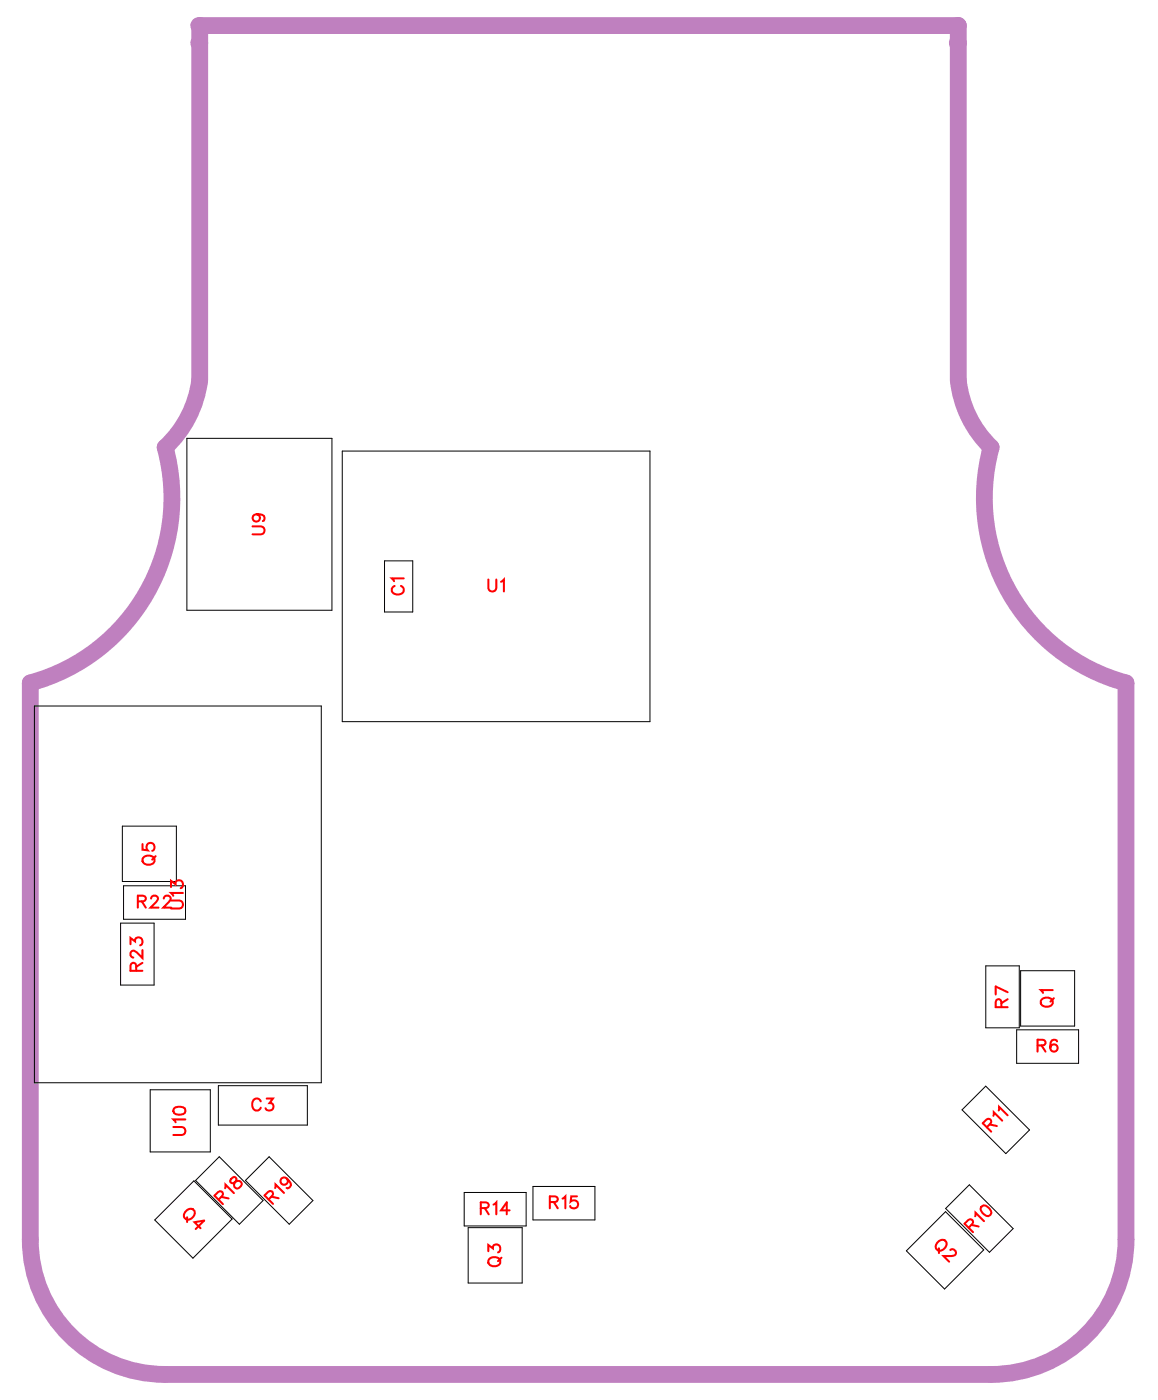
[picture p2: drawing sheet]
<svg xmlns="http://www.w3.org/2000/svg" width="69mm" height="83mm" viewBox="0 0 69 83" stroke-linecap="round" stroke-linejoin="round" font-family="sans-serif">
<path d="M56.8 2.5v20a6.5 6.5 0 0 0 2 4 11.4 11.4 0 0 0 8 14" fill="none" stroke="#bf80bf" stroke-width="1"/>
<circle cx="56.8" cy="2.5" r=".5" fill="#bf80bf"/>
<path d="M56.8 1.5v1" fill="none" stroke="#bf80bf" stroke-width="1"/>
<circle cx="56.8" cy="1.5" r=".5" fill="#bf80bf"/>
<path d="M11.8 1.5h45" fill="none" stroke="#bf80bf" stroke-width="1"/>
<circle cx="11.8" cy="1.5" r=".5" fill="#bf80bf"/>
<path d="M11.8 1.5v1" fill="none" stroke="#bf80bf" stroke-width="1"/>
<circle cx="11.8" cy="2.5" r=".5" fill="#bf80bf"/>
<path d="M11.8 2.5v20a6.6 6.6 0 0 1-2 4 11.4 11.4 0 0 1-8 14v33a8 8 0 0 0 8 8h49a8 8 0 0 0 8-8v-33" fill="none" stroke="#bf80bf" stroke-width="1"/>
<g fill="none" stroke="#000" stroke-width=".06">
<path d="M11.1 26h8.6v10.2h-8.6zM20.3 26.8h18.3v16h-18.3zM22.8 33.3h1.7v3h-1.7zM2 41.9h17.1v22.3h-17.1zM7.2 54.8h1.9v3.6h-1.9zM7.3 49h3.2v3.3h-3.2zM7.3 52.6h3.7v1.9h-3.7zM58.5 57.3h2v3.7h-2zM60.5 57.6h3.3v3.3h-3.3zM8.9 64.7h3.6v3.6h-3.6zM11.5 70.1l2.3 2.2-2.4 2.3-2.2-2.2zM11.6 70l1.4-1.4 2.6 2.6-1.4 1.4z"/>
<path d="M13 64.4h5.2v2.4h-5.2zM16 68.6l2.6 2.6-1.4 1.4-2.6-2.6zM27.5 70.7h3.7v2h-3.7zM27.8 72.8h3.2v3.3h-3.2zM31.6 70.4h3.7v2h-3.7zM56.1 71.9l2.3 2.3-2.4 2.3-2.2-2.3zM57.5 70.3l2.6 2.6-1.4 1.4-2.6-2.6zM58.5 64.4l2.6 2.6-1.4 1.4-2.6-2.6zM60.3 61.1h3.7v2h-3.7z"/>
</g>
<g fill="none" stroke="#f00" stroke-width=".12">
<path d="M15 31.2h.5l.2 .2-.1 .3h-.6M15.2 30.5a.22 .22 0 0 1 .2 .3 .22 .22 0 0 1-.3 .1 .22 .22 0 0 1 0-.4h.1a.34 .34 0 0 1 .5 .3l-.1 .1M23.4 34.8a.26 .26 0 0 0-.2 .3 .26 .26 0 0 0 .3 .2h.2a.26 .26 0 0 0 .3-.2 .26 .26 0 0 0-.2-.3M24 34.3h-.8l.2 .2M29 34.4v.5l.2 .2 .2-.1v-.6M29.7 34.5l.2-.1v.7M7.7 56v-.4l.3 .3a.24 .24 0 0 1 .4-.2 .24 .24 0 0 1-.1 .4M8.1 57.6l-.1-.4-.1-.1-.2 .2v.3h.8M8.2 53.5l.4-.1v-.1l-.1-.2h-.3v.7M8.4 53.5l.2 .3M8.5 56.4v.4l-.4-.3-.2-.1-.2 .1v.2l.2 .1M8.5 57.1l-.4 .3"/>
<path d="M8.5 50.1v.3h.3a.25 .25 0 0 1 0-.3 .25 .25 0 0 1 .3 0 .25 .25 0 0 1-.1 .4M8.6 50.8a.35 .35 0 0 1 .4 0 .35 .35 0 0 1 .1 .4 .33 .33 0 0 1-.4 .1 .33 .33 0 0 1-.1-.5zM9 53.3l.1-.2h.1l.2 .2-.1 .2-.4 .3h.5M9.2 50.8l-.2 .2M9.7 53.3l.2-.2h.1l.1 .2-.1 .2-.3 .3h.5M10.1 53.4h.6l.2 .2-.1 .3h-.7M10.1 52.6v-.3l.3 .2a.24 .24 0 0 1 .4-.2 .24 .24 0 0 1-.1 .4M10.9 53h-.8l.2 .1M59.4 59.8v-.4l-.2-.1-.1 .2v.3h.7M59.8 59.3l-.4 .2M59.8 58.9l-.7-.4v.5M61.8 59.3a.35 .35 0 0 1 .5-.1 .35 .35 0 0 1 .1 .4 .33 .33 0 0 1-.4 .1 .33 .33 0 0 1-.2-.4z"/>
<path d="M62.5 58.7h-.8l.2 .2M62.5 59.2l-.2 .2M10.3 66.9h.5l.2 .2-.1 .2h-.6M10.3 65.8l.3-.1a.3 .3 0 0 1 .4 .2 .38 .38 0 0 1-.4 .2 .38 .38 0 0 1-.3-.2zM11 66.4h-.7l.1 .2M11.1 71.8a.27 .27 0 0 1 .4 0 .27 .27 0 0 1 0 .4l-.1 .1a.27 .27 0 0 1-.4 0 .27 .27 0 0 1 0-.4zM11.1 72.2v.3M11.9 72.9l-.4-.4 .6-.1-.5 .5M13 71.2l.2-.3v-.2h-.3l-.2 .2 .5 .5M13.1 71l.5 .1M13.4 70.5v-.2l.5 .5M13.8 69.9l-.2 .2 .1 .1 .5-.1a.24 .24 0 0 1 .1 .3 .24 .24 0 0 1-.4 0v-.1l.1-.3v-.2z"/>
<path d="M15.5 65.3a.26 .26 0 0 0-.3-.1 .26 .26 0 0 0-.2 .2v.2a.26 .26 0 0 0 .2 .3 .26 .26 0 0 0 .3-.2M15.8 65.2h.4l-.2 .2a.24 .24 0 0 1 .2 .4 .24 .24 0 0 1-.4 0M15.9 71.2l.3-.3-.1-.2h-.2l-.2 .2 .5 .5M16.1 71l.4 .1M16.3 70.5v-.2l.5 .5M17 69.9a.22 .22 0 0 1-.1 .4 .22 .22 0 0 1-.3-.2 .22 .22 0 0 1 .3-.2h.1a.34 .34 0 0 1 .2 .6h-.2M28.5 71.7l.4-.1 .1-.1-.2-.2h-.3v.7M28.8 71.7l.2 .3M29 74.2v-.3l.2 .2a.24 .24 0 0 1 .4-.2 .24 .24 0 0 1-.1 .4M29.1 74.7a.35 .35 0 0 1 .4-.1 .35 .35 0 0 1 .1 .4 .33 .33 0 0 1-.4 .1 .33 .33 0 0 1-.1-.4zM29.3 71.5l.1-.2v.7M29.7 74.6l-.2 .2"/>
<path d="M30.2 71.8h-.5l.4-.5v.7M32.6 71.3h.4l.1-.2-.2-.1h-.3v.7M32.9 71.3l.2 .4M33.4 71.1l.1-.1v.7M34.2 71h-.3v.3a.25 .25 0 0 1 .3 0 .25 .25 0 0 1 0 .4 .25 .25 0 0 1-.4-.1M55.6 73.7l.1-.1a.27 .27 0 0 1 .4 0 .27 .27 0 0 1 0 .4l-.1 .1a.27 .27 0 0 1-.4 0 .27 .27 0 0 1 0-.4zM55.7 74.1v.2M56.4 74.2l.2-.1 .1 .1v.2l-.2 .1h-.5l.3 .4M57.5 72.8l.2-.3v-.1h-.3l-.2 .2 .5 .5M57.6 72.7l.5 .1M57.9 72.2v-.3l.5 .5M58.2 71.6a.37 .37 0 0 1 .5 .1 .37 .37 0 0 1 0 .4 .41 .41 0 0 1-.5-.5z"/>
<path d="M58.5 66.9l.3-.3-.1-.2h-.2l-.2 .2 .5 .5M58.7 66.7l.4 .1M58.9 66.2l.1-.2 .5 .5M59.2 65.9l.1-.2 .5 .5M61.6 62h.4v-.2l-.1-.1h-.3v.7M61.8 62l.2 .4M62.7 61.8v-.1a.35 .35 0 0 0-.4 .3 .35 .35 0 0 0 .2 .4 .22 .22 0 0 0 .2-.2 .22 .22 0 0 0-.2-.2 .22 .22 0 0 0-.2 .2"/>
</g>
<g font-size="1.2" fill="#fff">
<text x="16" y="31.8" transform="rotate(-90 16 31.8)">U9</text>
<text x="24.2" y="35.3" transform="rotate(-90 24.2 35.3)">C1</text>
<text x="28.9" y="35.4">U1</text>
<text x="9.5" y="51.4" transform="rotate(-90 9.5 51.4)">Q5</text>
<text x="11.2" y="54" transform="rotate(-90 11.2 54)">U13</text>
<text x="8.1" y="54.1">R22</text>
<text x="8.7" y="57.7" transform="rotate(-90 8.7 57.7)">R23</text>
<text x="60.1" y="59.8" transform="rotate(-90 60.1 59.8)">R7</text>
<text x="62.7" y="59.8" transform="rotate(-90 62.7 59.8)">Q1</text>
<text x="61.5" y="62.7">R6</text>
<text x="11.3" y="67.4" transform="rotate(-90 11.3 67.4)">U10</text>
<text x="13.4" y="71.7" transform="rotate(-45 13.4 71.7)">R18</text>
<text x="14.9" y="66.2">C3</text>
<text x="16.4" y="71.7" transform="rotate(-45 16.4 71.7)">R19</text>
<text x="32.6" y="72">R15</text>
<text x="59" y="67.4" transform="rotate(-45 59 67.4)">R11</text>
<text x="10.5" y="72.3" transform="rotate(45 10.5 72.3)">Q4</text>
<text x="28.5" y="72.3">R14</text>
<text x="30" y="75.2" transform="rotate(-90 30 75.2)">Q3</text>
<text x="55.1" y="74.1" transform="rotate(45 55.1 74.1)">Q2</text>
<text x="57.9" y="73.4" transform="rotate(-45 57.9 73.4)">R10</text>
</g>
</svg>
